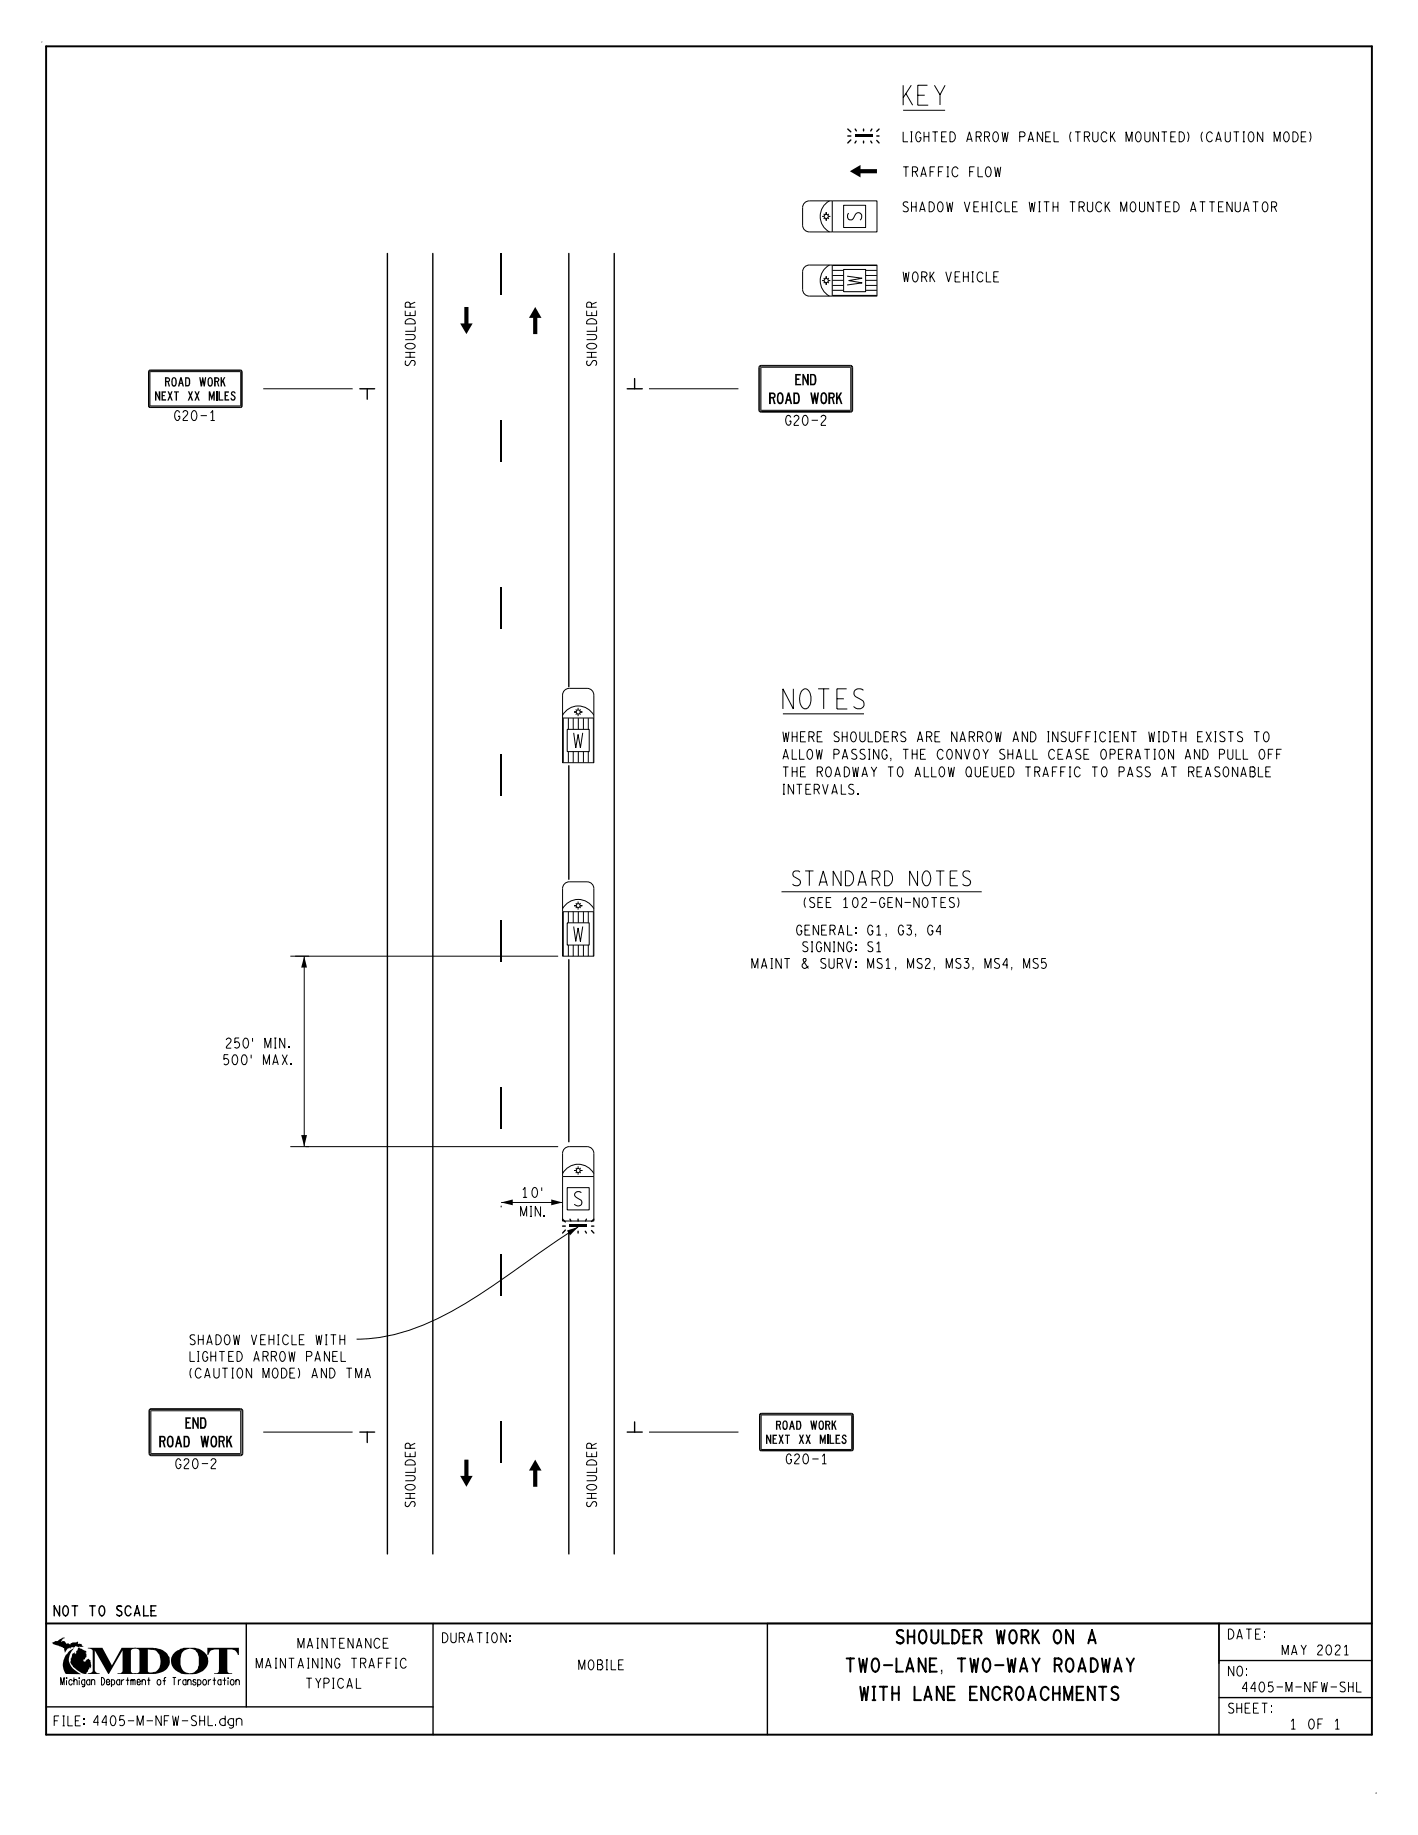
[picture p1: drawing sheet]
<svg xmlns="http://www.w3.org/2000/svg" width="216mm" height="279mm" viewBox="0 0 216 279" stroke-linecap="round" stroke-linejoin="round" font-family="sans-serif">
<path d="M130.1 20.7h2.7M86.7 186.7h2.7" fill="none" stroke="#000" stroke-width=".32"/>
<g fill="none" stroke="#000" stroke-width=".21">
<path d="M129.1 19.6l.4 .5M130.2 19.6l.2 .3M131.5 19.6v.3M132.8 19.6l-.2 .3M133.8 19.6l-.3 .4M59 38.6v198M65.9 38.6v198M86.6 38.6v66M93.5 38.6v198M129.1 20.7h.4M129.5 21.3l-.4 .5M130.4 21.5l-.2 .3"/>
<path d="M131.5 21.5v.3M132.6 21.5l.2 .3M133.5 21.4l.3 .4M133.5 20.7h.3M54.8 59.2h2.2M55.9 59.2v1.6M95.5 59.2h2.3M96.6 57.6v1.6M86.6 116.6v17.3M86.6 146.1v27.7M85.7 186.7h.4M85.7 185.6l.4 .5"/>
<path d="M86.1 187.3l-.4 .4M86.6 187.4v49.2M86.8 185.6l.1 .3M86.9 187.5l-.2 .2M88 185.6v.3M88 187.5v.2M89.1 187.5l.2 .2M89.3 185.6l-.2 .3M90.1 187.4l.3 .3M90.1 186.7h.3M90.4 185.6l-.3 .4M54.8 218.1h2.2"/>
<path d="M55.9 218.1v1.5M95.5 218.1h2.3M96.6 216.5v1.6M7 259.9h58.9M37.5 247.2v12.7M65.9 247.2v16.9M185.6 247.2v16.9M185.6 258.5h23.3M185.6 252.8h23.3M185.7 247.2h-68.9v16.9"/>
</g>
<path d="M7 7.1h201.9v257h-201.9zM7 247.2h201.9" fill="none" stroke="#000" stroke-width=".3"/>
<path d="M6.4 6.4h-.1M98.8 218.1h13.6M209.6 273h-.1" fill="none" stroke="#000" stroke-width=".15"/>
<g fill="#000">
<path d="M129.4 26.1l1.6-1v.7h2.5v.6h-2.5v.6z" fill-rule="evenodd"/>
<path d="M70.7 46.7h.6v2.5h.7l-1 1.7-.9-1.7h.6z" fill-rule="evenodd"/>
<path d="M81.5 46.7l.9 1.7h-.6v2.5h-.6v-2.5h-.7z" fill-rule="evenodd"/>
<path d="M70.7 222.2h.6v2.5h.7l-1 1.7-.9-1.7h.6z" fill-rule="evenodd"/>
<path d="M81.5 222.2l.9 1.7h-.6v2.5h-.6v-2.5h-.7z" fill-rule="evenodd"/>
<path d="M10.4 251.5l.9-.6a2.14 2.14 0 0 0 .1 3.4l.9 .6h-2.3a2.55 2.55 0 0 1 .4-3.4z" fill-rule="evenodd"/>
<path d="M7.9 250.2l.5-.3h.4l.3-.3a.75 .75 0 0 1 .8-.2h-.1a.49 .49 0 0 0-.4 .6l.1-.2v.1h.3l.3 .4a.39 .39 0 0 1 .6 .1l.1-.2 .2-.1h.6l.1-.1h.2v.3a.46 .46 0 0 1 .6 .2l.2 .3-.6-.1v.2a.64 .64 0 0 0-1 0l-.2-.1-.2 .2v-.1l-.3 .1v-.1l-.5 .7-.2-.7h-.1l-.1-.1-.3-.2v.2l-1.1-.5z" fill-rule="evenodd"/>
<path d="M11.9 250.9l.5 .1 .7 .4 .1 .2h-.1v.1l.1 .1v.5l-.3 .3-.2 .1 .1 .3h.2l.1-.3 .4-.1 .3 .2 .1 1.1-.1 .1-.1-.1-.2 .3h-.1v.3l-.2 .2v.2a3.5 3.5 0 0 1-2.3-1.4 .62 .62 0 0 1-.1-.8l-.1-.1 .1-.1 .3-.8h.2l.1-.2v.3l.1-.1-.1 .2 .2-.2v-.3l.3-.1-.1-.1z" fill-rule="evenodd"/>
<path d="M13.4 250.9h2.2l1.4 2.7 1.5-2.7h2.2v.1l-.6 .1-.2 .3v3.1l.2 .2 .6 .1v.1h-2.8v-.1l.6-.1 .2-.2v-3.2l-2.1 3.6h-.1l-2.1-3.6v3a.64 .64 0 0 0 .8 .5v.1h-1.8v-.1l.6-.2 .1-.2v-3l-.1-.3-.6-.1z" fill-rule="evenodd"/>
<path d="M20.5 250.9h3v.3l-1-.1v3.4a.88 .88 0 0 0 1 .1v.3h-3v-.1l.5-.1 .2-.2v-3.1l-.1-.3-.6-.1z" fill-rule="evenodd"/>
<path d="M23.5 250.9a2.2 2.2 0 0 1 2.4 2 1.89 1.89 0 0 1-1.8 1.9l-.6 .1v-.3h.1a1.69 1.69 0 0 0 .7-2.3v-.3l-.5-.6-.3-.2z" fill-rule="evenodd"/>
<path d="M26.6 251.6l.9-.6 .5-.1h.9v.1a1.38 1.38 0 0 0-1.4 1.5 1.68 1.68 0 0 0 1.4 2.3v.1a2.21 2.21 0 0 1-2-.5 1.79 1.79 0 0 1-.3-2.8z" fill-rule="evenodd"/>
<path d="M28.9 250.9a2.56 2.56 0 0 1 2.8 1.5 2.17 2.17 0 0 1-2.5 2.5h-.3v-.1a1.36 1.36 0 0 0 1.4-1.2v-1.3l-.3-.7a1.06 1.06 0 0 0-1.1-.6z" fill-rule="evenodd"/>
<path d="M31.6 250.9h4.8v1.1h-.2l-.2-.4a.78 .78 0 0 0-.7-.5h-.7v3.5a.63 .63 0 0 0 .7 .2v.1h-2.7v-.1l.5-.1 .2-.1v-3.5a1.27 1.27 0 0 0-1.4 .5l-.2 .4h-.1z" fill-rule="evenodd"/>
</g>
<path d="M76.3 38.6v6.3M76.3 64v6.3M76.3 89.4v6.3M76.3 114.8v6.3M76.3 140.2v6.3M76.3 165.5v6.4M76.3 190.9v6.4M76.3 216.3v6.4" fill="none" stroke="#000" stroke-width=".18"/>
<path d="M136.5 12h8.4v5h-8.4z" fill="#fff"/>
<path d="M137.5 16.8h6.4" fill="none" stroke="#000" stroke-width=".15"/>
<path d="M118.2 103.9h14.4v5h-14.4z" fill="#fff"/>
<g fill="none" stroke="#000" stroke-width=".15">
<path d="M125.2 32.9h.3M125.4 32.6l.2 .1M125.6 33.2l-.2 .1M125.8 32.3v.3M125.8 33.3v.3M126 33.2l.2 .1M126.1 32.9h.3M126.2 32.6l-.2 .1M126.3 30.6a2.69 2.69 0 0 0 0 4.7M126.7 30.6h6.8v4.7h-6.8M126.7 30.6h-3.5a1.02 1.02 0 0 0-1 1v2.7a1.02 1.02 0 0 0 1 1h3.5M126.7 30.6v4.7"/>
<path d="M128.4 31.3h3.4v3.3h-3.4zM22.7 56.5l13.9-.1 .2 .2v5.2l-.2 .2h-13.7l-.2-.2zM22.7 56.4h14l.2 .2v5.2l-.3 .3h-13.7l-.3-.3v-5.2zM22.8 56.6h13.8l.1 5.2h-13.9zM40.1 59.2h13.6M98.8 59.2h13.6M115.6 55.8l.3-.2 13.8 .1 .1 .3v6.6l-.3 .2-13.8-.1-.2-.3zM115.7 55.8h14v6.8h-14zM115.9 55.9h13.6v6.5l-13.6 .1zM125.2 42.7h.3M125.4 42.3l.2 .2M125.6 42.9l-.2 .2"/>
<path d="M125.8 42.1v.3M125.8 43v.4M126 42.9l.2 .2M126.1 42.7h.3M126.2 42.3l-.2 .2M126.3 40.4a2.69 2.69 0 0 0 0 4.7M126.7 40.4h6.8v4.7h-6.8M126.7 40.4h-3.5a1.02 1.02 0 0 0-1 1v2.7a1.02 1.02 0 0 0 1 1h3.5M126.7 40.4v4.7M126.7 40.4h6.8M126.7 41.2h6.8M126.7 41.9h6.8"/>
<path d="M126.7 42.7h6.8M126.7 43.5h6.8M126.7 44.2h6.8M126.7 45h6.8M128.4 41h3.4v3.4h-3.4zM85.7 108.9a2.71 2.71 0 0 1 4.7 0M85.7 109.3v6.8h4.7v-6.8M85.7 109.3h4.7M85.8 109.3v6.8M86.4 111.1h3.3v3.3h-3.3zM86.5 109.3v6.8M87.3 109.3v6.8"/>
<path d="M87.4 108.4h.3M87.7 108l.1 .2M87.8 108.7l-.1 .1M88 107.8v.3M88 108.7v.3M88.1 109.3v6.8M88.3 108.7l.1 .1M88.3 108.4h.4M88.4 108l-.1 .2M88.8 109.3v6.8M89.6 109.3v6.8M90.3 109.3v6.8"/>
<path d="M90.4 109.3v-3.5a1.02 1.02 0 0 0-1-1h-2.7a1.02 1.02 0 0 0-1 1v3.5M119.2 108.7h12.4M85.7 138.4a2.71 2.71 0 0 1 4.7 0M85.7 138.8v6.8h4.7v-6.8M85.7 138.8v-3.5a1.02 1.02 0 0 1 1-1h2.7a1.02 1.02 0 0 1 1 1v3.5M85.7 138.8h4.7M85.8 138.8v6.8M86.5 138.8v6.8M87.3 138.8v6.8M87.4 137.9h.3M87.7 137.5l.1 .2M87.8 138.1l-.1 .2"/>
<path d="M88 137.3v.3M88 138.2v.3M88.1 138.8v6.8M88.3 138.1l.1 .2M88.3 137.9h.4M88.4 137.5l-.1 .2M88.8 138.8v6.8M89.6 138.8v6.8M90.3 138.8v6.8M44.2 145.6h40.8M86.4 140.5h3.3v3.4h-3.3zM44.2 174.6h40.8"/>
<path d="M85.7 178.7a2.71 2.71 0 0 1 4.7 0M85.7 179.1v6.8h4.7v-6.8M85.7 179.1v-3.5a1.02 1.02 0 0 1 1-1h2.7a1.02 1.02 0 0 1 1 1v3.5M85.7 179.1h4.7M87.4 178.2h.3M87.7 177.8l.1 .2M87.8 178.4l-.1 .2M88 177.6v.3M88 178.5v.4M88.3 178.4l.1 .2M88.3 178.2h.4M88.4 177.8l-.1 .2"/>
<path d="M86.4 180.8h3.3v3.4h-3.3zM88 186.8l-5 3.4a170.1 170.1 0 0 1-13.8 9.2 30.5 30.5 0 0 1-14.9 4.5M22.8 214.5h14l.2 .3-.1 6.7-.3 .2-13.8-.1-.1-.3v-6.5zM22.9 214.7h13.9v6.8h-13.9zM23 214.8h13.6v6.5h-13.6zM40.1 218.1h13.6M115.8 215.2h14l.1 .3v5.3l-.3 .1h-13.7l-.3-.2v-5.2zM115.8 215.3h14v5.5h-13.9l-.2-.1zM115.9 215.4h13.7l.1 5.3h-13.8z"/>
<circle cx="125.8" cy="32.9" r=".32"/>
<circle cx="125.8" cy="42.7" r=".32"/>
<circle cx="88" cy="108.4" r=".31"/>
<circle cx="88" cy="137.9" r=".3"/>
<circle cx="88" cy="178.2" r=".31"/>
</g>
<path d="M86.3 187.4l1.7-.6-1.2 1.3z" fill="#000"/>
<path d="M79.5 180.8h3v1.6h-3z" fill="#fff"/>
<path d="M76.3 183.6v.2M76.3 183.1h9.4M85.7 183.6v.2" fill="none" stroke="#000" stroke-width=".15"/>
<path d="M76.3 183.1l1.8-.5v.9zM83.9 182.6l1.8 .5-1.8 .4z" fill="#000"/>
<path d="M44 159.4h1.6v1.4h-1.6z" fill="#fff"/>
<path d="M119 135.8h30.5M44.9 145.6h2.2M46.3 145.6v29M46.5 174.6h.6" fill="none" stroke="#000" stroke-width=".15"/>
<path d="M46.3 145.6l.4 1.7h-.8zM45.9 172.8h.8l-.4 1.8z" fill="#000"/>
<g font-size="3">
<text x="137.5" y="16">KEY</text>
<text x="119.2" y="107.9">NOTES</text>
</g>
<g font-size="2.3">
<text x="131.3" y="43.4" transform="rotate(-90 131.3 43.4)">W</text>
<text x="87.3" y="113.9">W</text>
<text x="120.7" y="134.9">STANDARD NOTES</text>
<text x="87.3" y="143.3">W</text>
</g>
<g font-size="2.2">
<text x="131.2" y="33.5" transform="rotate(-90 131.2 33.5)">S</text>
<text x="87.5" y="183.6">S</text>
</g>
<g font-size="2">
<text x="129" y="250.2">SHOULDER WORK ON A</text>
<text x="123.1" y="254.5">TWO-LANE, TWO-WAY ROADWAY</text>
<text x="124.7" y="258.9">WITH LANE ENCROACHMENTS</text>
</g>
<g font-size="1.8">
<text x="121.1" y="58.7">END</text>
<text x="117.1" y="61.5">ROAD WORK</text>
<text x="24.2" y="220.4">ROAD WORK</text>
<text x="28.2" y="217.5">END</text>
</g>
<g font-size="1.5">
<text x="137.5" y="21.6">LIGHTED ARROW PANEL (TRUCK MOUNTED) (CAUTION MODE)</text>
<text x="137.5" y="26.9">TRAFFIC FLOW</text>
<text x="137.5" y="32.3">SHADOW VEHICLE WITH TRUCK MOUNTED ATTENUATOR</text>
<text x="137.5" y="42.9">WORK VEHICLE</text>
<text x="63.2" y="55.7" transform="rotate(-90 63.2 55.7)">SHOULDER</text>
<text x="90.8" y="55.7" transform="rotate(-90 90.8 55.7)">SHOULDER</text>
<text x="26.6" y="64">G20-1</text>
<text x="119.6" y="64.8">G20-2</text>
<text x="119.2" y="112.9">WHERE SHOULDERS ARE NARROW AND INSUFFICIENT WIDTH EXISTS TO</text>
<text x="119.2" y="118.3">THE ROADWAY TO ALLOW QUEUED TRAFFIC TO PASS AT REASONABLE</text>
<text x="119.2" y="115.6">ALLOW PASSING, THE CONVOY SHALL CEASE OPERATION AND PULL OFF</text>
<text x="119.2" y="120.9">INTERVALS.</text>
<text x="121.3" y="142.4">GENERAL: G1, G3, G4</text>
<text x="122.4" y="138.2">(SEE 102-GEN-NOTES)</text>
<text x="114.5" y="147.5">MAINT &amp; SURV: MS1, MS2, MS3, MS4, MS5</text>
<text x="122.2" y="144.9">SIGNING: S1</text>
<text x="34.5" y="159.6">250' MIN.</text>
<text x="34.1" y="162.1">500' MAX.</text>
<text x="79.3" y="185.2">MIN.</text>
<text x="79.5" y="182.3">10'</text>
<text x="28.9" y="209.8">(CAUTION MODE) AND TMA</text>
<text x="28.9" y="207.3">LIGHTED ARROW PANEL</text>
<text x="28.9" y="204.8">SHADOW VEHICLE WITH</text>
<text x="26.8" y="223.6">G20-2</text>
<text x="119.7" y="222.9">G20-1</text>
<text x="63.2" y="229.4" transform="rotate(-90 63.2 229.4)">SHOULDER</text>
<text x="90.8" y="229.4" transform="rotate(-90 90.8 229.4)">SHOULDER</text>
<text x="8.3" y="246">NOT TO SCALE</text>
<text x="42.4" y="251">MAINTENANCE</text>
<text x="67.4" y="250.1">DURATION:</text>
<text x="187" y="249.6">DATE:</text>
<text x="194.6" y="252">MAY 2021</text>
<text x="39" y="254">MAINTAINING TRAFFIC</text>
<text x="44.1" y="257.1">TYPICAL</text>
<text x="84" y="254.3">MOBILE</text>
<text x="187" y="255.2">NO:</text>
<text x="189.2" y="257.6">4405-M-NFW-SHL</text>
<text x="8.3" y="262.8">FILE:4405-M-NFW-SHL.dgn</text>
<text x="187" y="260.9">SHEET:</text>
<text x="195.8" y="263.3">1 OF 1</text>
</g>
<g font-size="1.4">
<text x="25.1" y="58.8">ROAD WORK</text>
<text x="23.6" y="61">NEXT XX MILES</text>
<text x="116.6" y="219.9">NEXT XX MILES</text>
<text x="118.1" y="217.7">ROAD WORK</text>
</g>
<text font-size="1.1" x="9.2" y="256.6">Michigan Department of Transportation</text>
</svg>
